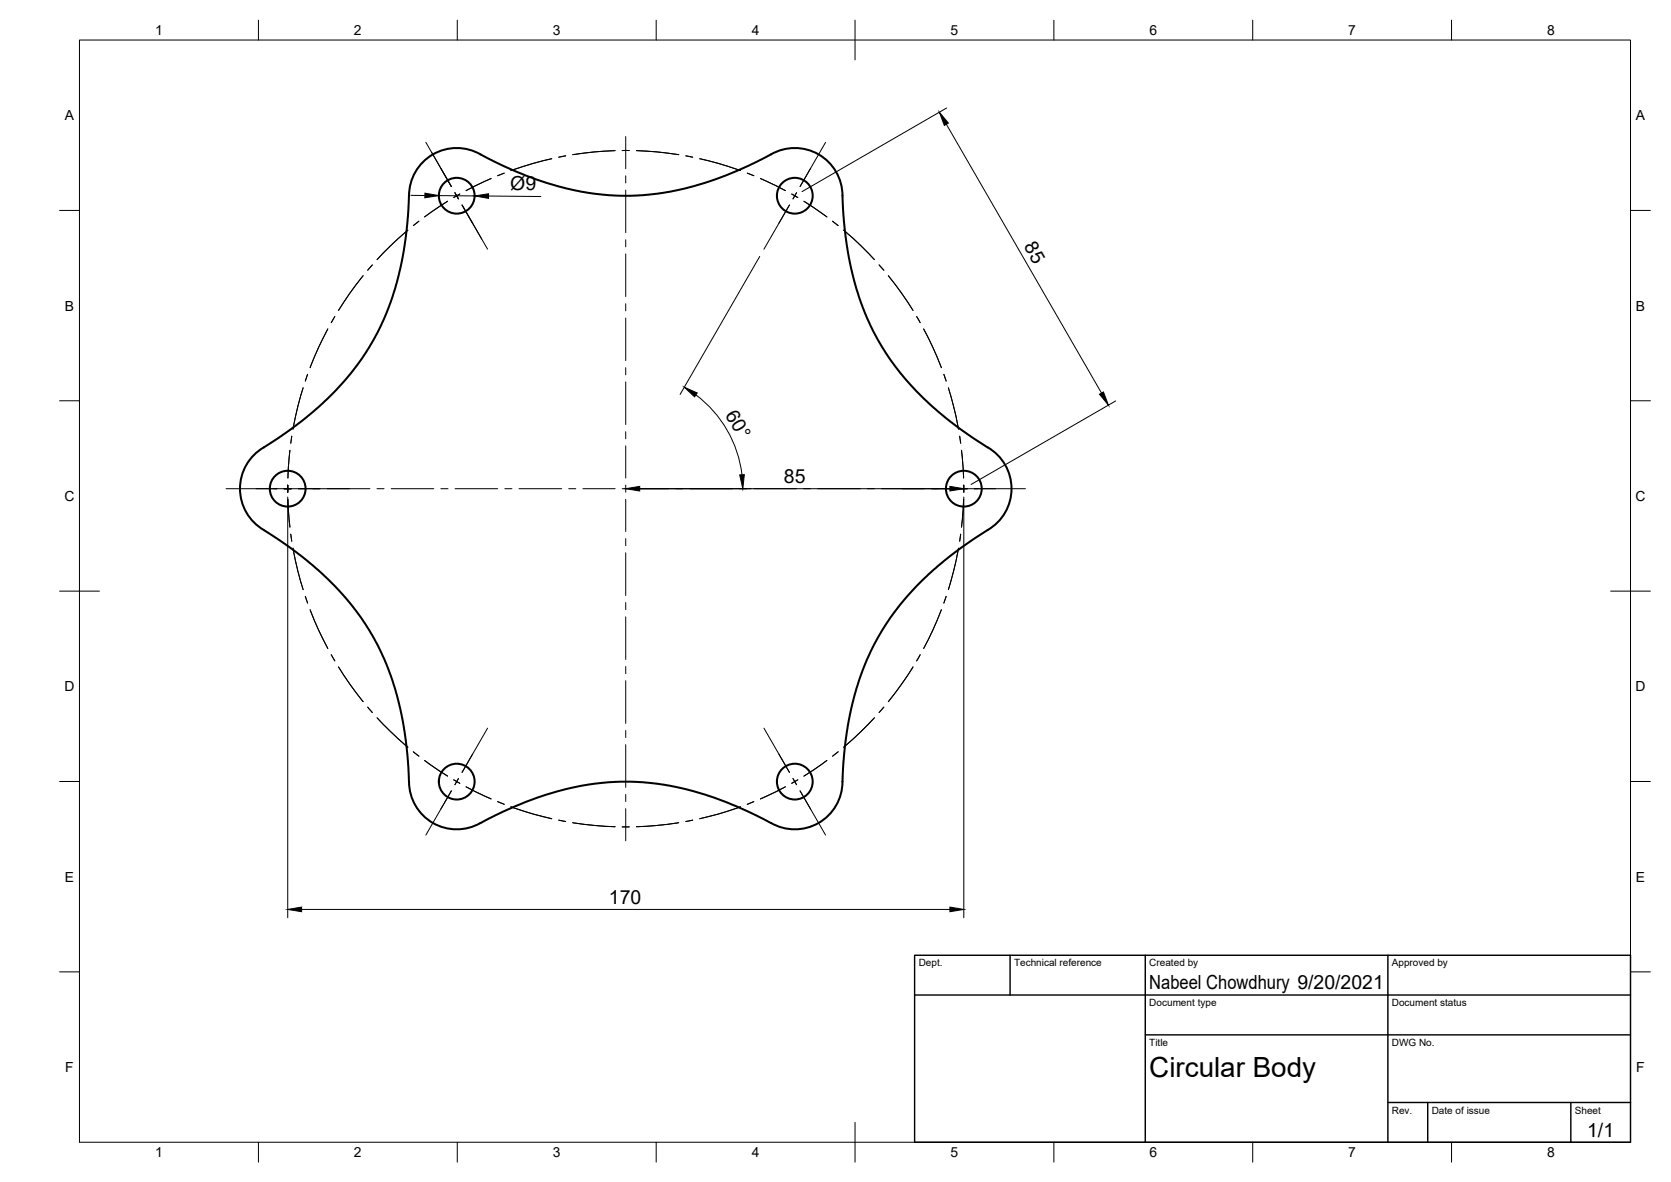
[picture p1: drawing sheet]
<svg xmlns="http://www.w3.org/2000/svg" width="420mm" height="297mm" viewBox="0 0 420 297" stroke-linecap="round" stroke-linejoin="round" font-family="sans-serif">
<!-- layer: Visible -->
<g fill="none" stroke="#000" stroke-width=".51">
<path d="M102.8 49.2l-.6 8.9-1.2 7.8-2.3 8.6-2.5 6.4a69.4 69.4 0 0 1-24.5 28l-3.2 2.1a15.6 15.6 0 0 0-7.3 7.3 12.2 12.2 0 0 0 6.2 15.6l7.3 5 6.5 5.5 3 2.9 3.1 3.4 4.5 6a71.3 71.3 0 0 1 10.7 34l.3 3.8a13.7 13.7 0 0 0 3.3 10.2 12.2 12.2 0 0 0 15.9 1.5l7.4-3.5 8-3 7.4-2 6.8-1a69.2 69.2 0 0 1 36 7l4.5 2.2a13.7 13.7 0 0 0 10.5 2.2 12.2 12.2 0 0 0 9.3-13l.7-8.8 1.5-8.3 1.8-6.9 2.6-6.4a69.4 69.4 0 0 1 24.5-28l5.3-3.5M102.8 49.2a12.1 12.1 0 0 1 19.2-9.8l7.4 3.6 8 2.9 7.4 2 6.8 1a69.2 69.2 0 0 0 36-7l4-1.9a15.5 15.5 0 0 1 9.9-2.7 12 12 0 0 1 10.3 11.9M211.8 49.2l.6 8.9 1.3 7.8 2.2 8.6 2.6 6.4a69.4 69.4 0 0 0 24.5 28l5.3 3.5M248.3 112.4a12 12 0 0 1 0 20.8"/>
<circle cx="114.8" cy="49.2" r="4.5"/>
<circle cx="199.8" cy="49.2" r="4.5"/>
<circle cx="72.3" cy="122.8" r="4.5"/>
<circle cx="242.3" cy="122.8" r="4.5"/>
<circle cx="114.8" cy="196.4" r="4.5"/>
<circle cx="199.8" cy="196.4" r="4.5"/>
</g>
<!-- layer: Border -->
<g fill="none" stroke="#000" stroke-width=".25">
<path d="M20 10.1h390v276.9h-390zM65 5.1v5M115 5.1v5M165 5.1v5M215 5.1v10M265 5.1v5M315 5.1v5M365 5.1v5M15 52.9h5M410 52.9h5M15 100.7h5M410 100.7h5"/>
<path d="M15 148.6h10M405 148.6h10M15 196.4h5M410 196.4h5M15 244.2h5M410 244.2h5M65 287v5M115 287v5M165 287v5M215 282.1v9.9M265 287v5M315 287v5"/>
<path d="M365 287v5"/>
</g>
<!-- layer: TitleBlock -->
<path d="M230 240.1h180v46.9h-180zM230 250h180M254 240.1v9.9M288 240.1v46.9M349 240.1v46.9M288 260.1h122M349 277.1h61M359 277.1v9.9M395 277.1v9.9" fill="none" stroke="#000" stroke-width=".36"/>
<!-- layer: Dimensions -->
<path d="M238 31.2l39 67.6M238 27.1l-36.3 21.1M103.3 49.1h3.5M110.3 49.2h9M122.8 49.3l13.2 .1M191 64.4l-20 34.7M175 99.2a29.4 29.4 0 0 1 11.6 20.1M280.5 100.8l-36.3 21M72.3 124.9v105.7M160.3 122.8h78.5M242.3 124.9v105.7M75.8 228.5h163" fill="none" stroke="#000" stroke-width=".25"/>
<path d="M236.2 28.2l2.3 2.7-1.1 .6zM106.8 48.5l3.5 .7-3.5 .5zM119.3 49.2l3.6-.5-.1 1.2zM172.1 97.3l3.2 1.4-.7 1zM276.5 99.1l1-.6 1.2 3.3zM186 119.3h1.2l-.4 3.5zM157.3 122.8l3.5-.6v1.2zM238.8 122.2l3.5 .6-3.5 .6zM72.3 228.5l3.5-.5v1.1zM238.8 228l3.5 .5-3.5 .6z" fill="#000" stroke="#000" stroke-width=".25"/>
<!-- layer: Center Lines -->
<g fill="none" stroke="#000" stroke-width=".25">
<path d="M107.1 35.8l6.4 11.1M138.7 39.9l-4.6 1.1-5.6 1.9M142.2 39.2l-1.7 .3M154.7 37.9l-5.2 .3-5.5 .7M156.4 37.8h1.8M157.3 34.3v8.1M160 37.9l5.2 .3 5.5 .7M172.4 39.2l1.8 .3M207.6 35.8l-6.4 11.1M105.3 55.6l-1.4 1.1M112.5 50.6l-5.7 3.9M114.4 48.4l.9 1.6"/>
<path d="M115.6 48.8l-1.5 .8M116.2 51.5l6.4 11.1M123.5 44.9l-6.3 3M125.1 44.2l1.7-.7-1.7 .7M157.3 44.2v1.8M157.3 47.8v10.7M186.2 42.9l-5.6-1.9-4.7-1.1 4.7 1.1 5.6 1.9M187.9 43.5l1.6 .7M191.2 44.9l6.3 3M198.5 51.5l-6.4 11.1M199.1 48.8l1.5 .8M200.3 48.4l-.9 1.6"/>
<path d="M202.1 50.6l5.8 3.9M209.3 55.6l1.5 1.1M212.1 57.8l4.4 4 3.4 3.4-3.4-3.4-4.4-4M84.2 79.6l-.9 1.5M91.3 69.3l-3.4 4.4-2.8 4.3M93.6 66.6l-1.1 1.3M94.8 65.2l3.3-3.4 4.5-4-4.5 4-3.3 3.4M157.3 60.2v1.8M157.3 63.8v10.7M157.3 76.3v1.8M157.3 79.9v10.7M221 66.6l1.2 1.3"/>
<path d="M223.4 69.3l3.3 4.4 2.9 4.3M230.5 79.6l.9 1.5M76.2 97.5l-1.3 4.6-1.2 5.8M77.3 94.1l-.5 1.6M82.4 82.7l-2.3 4.6-2.1 5.1M157.3 92.4v1.8M157.3 96v10.7M232.2 82.7l2.3 4.6 2.2 5.1M237.9 95.7l-.6-1.6 .6 1.7M238.5 97.5l1.3 4.6 1.2 5.8M72.9 113.1l-.5 7M73.4 109.6l-.3 1.8"/>
<path d="M157.3 108.5v1.8M157.3 112v8.1M241.3 109.6l.3 1.8M241.8 113.2l.5 6.9M56.8 122.8h36.2M72.4 121.9v1.8M72.4 121.9l-.1 1.8zM72.4 125.5l.5 7M73.1 134.2l.3 1.8M73.7 137.8l1.2 5.8 1.3 4.6M94.8 122.8h1.8M98.4 122.8h10.7"/>
<path d="M110.8 122.8h1.8M114.4 122.8h10.7M126.9 122.8h1.8M130.5 122.8h10.7M143 122.8h1.8M146.6 122.8h8.1M156.4 122.8h1.8M157.3 121.9v1.8M157.3 125.5v8.1M157.3 135.4v1.7M157.3 138.9v10.8M160 122.8h8.1"/>
<path d="M169.9 122.8h1.8M173.5 122.8h10.7M185.9 122.8h1.8M189.5 122.8h10.7M202 122.8h1.8M205.6 122.8h10.7M218.1 122.8h1.8M221.7 122.8h36.1M241 137.8l-1.2 5.8-1.3 4.6M241.6 134.2l-.3 1.8M242.3 125.5l-.5 7M242.3 121.9v1.8v-1.8"/>
<path d="M76.8 149.9l.5 1.7M78 153.2l2.1 5.2 2.3 4.6M157.3 151.4v1.8M157.3 155v10.7M236.7 153.2l-2.2 5.2-2.3 4.6M237.9 149.9l-.6 1.7 .6-1.7M83.3 164.5l.9 1.6M85.1 167.6l2.8 4.3 3.4 4.4M92.5 177.7l1.1 1.4M157.3 167.5v1.8M157.3 171.1v10.7M222.2 177.7l-1.2 1.4"/>
<path d="M229.6 167.6l-2.9 4.3-3.3 4.4M231.4 164.5l-.9 1.6M94.8 180.4l3.3 3.4 4.5 4M103.9 188.9l1.4 1.1M106.7 191.1l5.8 3.9M114.1 196l1.5 .9M115.3 195.7l-.9 1.5M117.2 197.7l6.3 3.1M122.6 183l-6.4 11.1 2.6-4.6M157.3 183.6v1.8M157.3 187.1v10.8M157.3 199.7v1.7"/>
<path d="M192.1 183l6.4 11.1M197.5 197.7l-6.3 3.1M199.4 195.7l.9 1.5M200.6 196l-1.5 .9M201.2 198.7l6.4 11.2M207.9 191.1l-5.8 3.9M210.8 188.9l-1.5 1.1M212.1 187.8l4.4-4 3.4-3.4-3.4 3.4-4.4 4M110.8 203.4l2.7-4.7-6.4 11.2M125.1 201.5l1.7 .6-1.7-.6M128.5 202.7l5.6 1.9 4.6 1.1M140.5 206.1l1.7 .3"/>
<path d="M144 206.7l5.5 .7 5.2 .4M156.4 207.8h1.8M157.3 203.2v8.1M170.7 206.7l-5.5 .7-5.2 .4M174.2 206.1l-1.8 .3M186.2 202.7l-5.6 1.9-4.7 1.1 4.7-1.1 5.6-1.9M189.5 201.5l-1.6 .6"/>
</g>
<text font-size="7" x="289" y="270.6">Circular Body</text>
<g font-size="4.9">
<text x="128.3" y="47.8" transform="rotate(1 128.3 47.8)">Ø9</text>
<text x="257.4" y="61.9" transform="rotate(60 257.4 61.9)">85</text>
<text x="182.3" y="104.2" transform="rotate(60 182.3 104.2)">60°</text>
<text x="197.1" y="121.4">85</text>
<text x="153.1" y="227.1">170</text>
<text x="289" y="248.5">Nabeel Chowdhury 9/20/2021</text>
<text x="399.1" y="285.7">1/1</text>
</g>
<g font-size="3.5">
<text x="39" y="8.8">1</text>
<text x="89" y="8.8">2</text>
<text x="139" y="8.8">3</text>
<text x="189" y="8.8">4</text>
<text x="239" y="8.8">5</text>
<text x="289" y="8.8">6</text>
<text x="339" y="8.8">7</text>
<text x="389" y="8.8">8</text>
<text x="16.3" y="30.2">A</text>
<text x="411.3" y="30.2">A</text>
<text x="16.3" y="78">B</text>
<text x="411.3" y="78">B</text>
<text x="16.2" y="125.9">C</text>
<text x="411.2" y="125.9">C</text>
<text x="16.2" y="173.7">D</text>
<text x="411.2" y="173.7">D</text>
<text x="16.3" y="221.6">E</text>
<text x="411.3" y="221.6">E</text>
<text x="16.4" y="269.4">F</text>
<text x="411.4" y="269.4">F</text>
<text x="39" y="290.8">1</text>
<text x="89" y="290.8">2</text>
<text x="139" y="290.8">3</text>
<text x="189" y="290.8">4</text>
<text x="239" y="290.8">5</text>
<text x="289" y="290.8">6</text>
<text x="339" y="290.8">7</text>
<text x="389" y="290.8">8</text>
</g>
<g font-size="2.5">
<text x="231" y="242.9">Dept.</text>
<text x="255" y="242.9">Technical reference</text>
<text x="289" y="242.9">Created by</text>
<text x="350" y="242.9">Approved by</text>
<text x="289" y="252.8">Document type</text>
<text x="350" y="252.8">Document status</text>
<text x="289" y="262.9">Title</text>
<text x="350" y="262.9">DWG No.</text>
<text x="350" y="279.9">Rev.</text>
<text x="360" y="279.9">Date of issue</text>
<text x="396" y="279.9">Sheet</text>
</g>
</svg>
